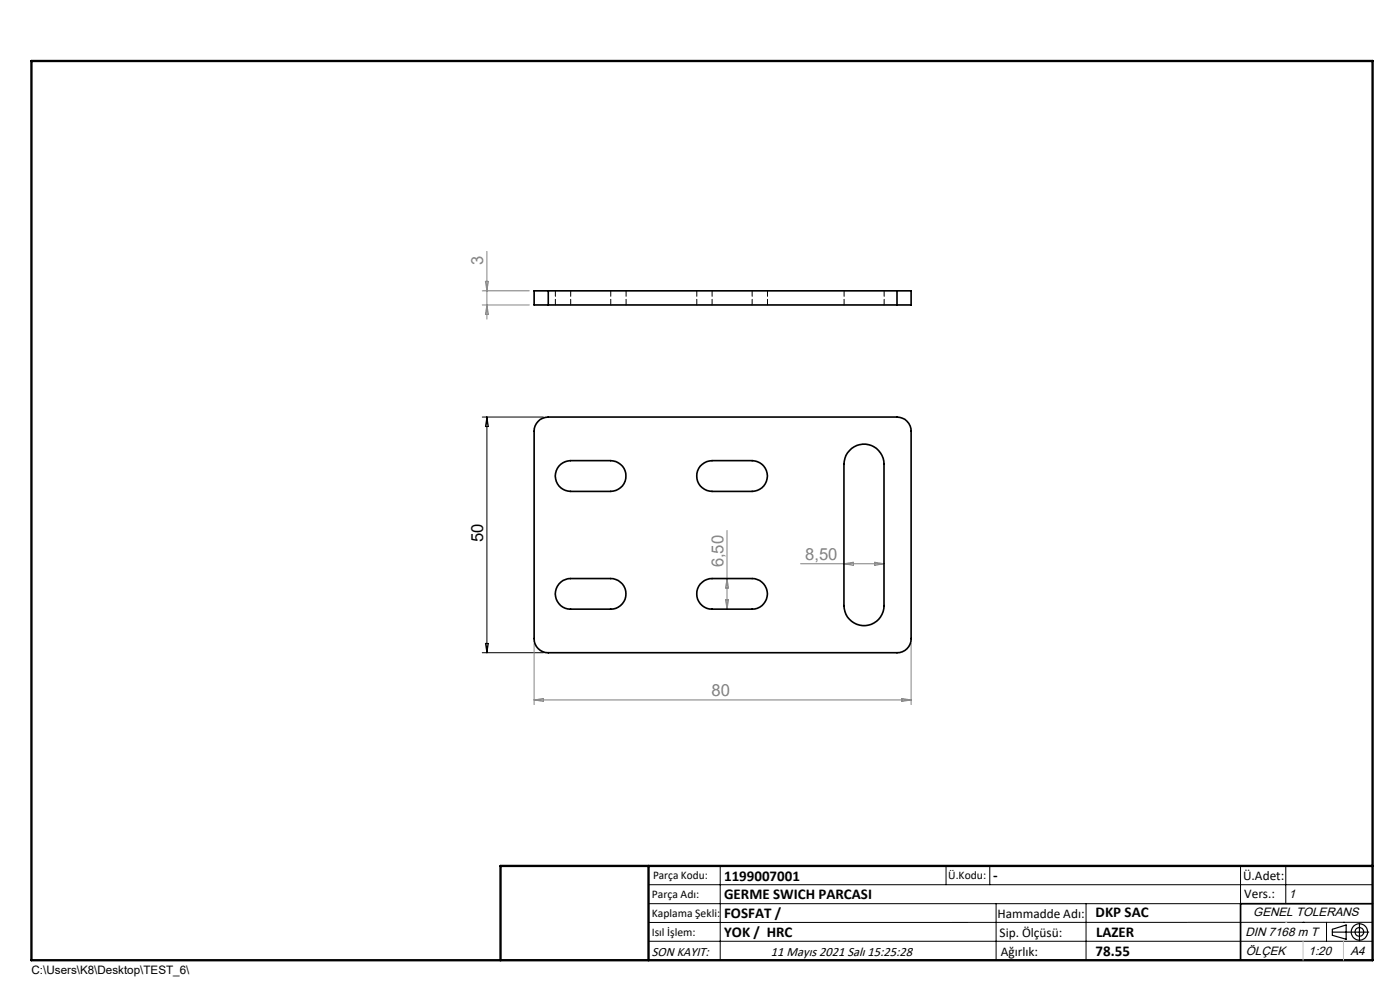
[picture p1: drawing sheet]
<svg xmlns="http://www.w3.org/2000/svg" width="297mm" height="210mm" viewBox="0 0 297 210" stroke-linecap="round" stroke-linejoin="round" font-family="sans-serif">
<g fill="none" stroke="#000" stroke-width=".25">
<path d="M282.6 197.7h7.8M282.6 197.1l3-.9v3l-3-.8zM288.4 195.8v3.8M106.2 203.7h185"/>
<circle cx="288.4" cy="197.7" r="1.74"/>
<circle cx="288.4" cy="197.7" r=".93"/>
</g>
<g fill="none" stroke="#000" stroke-width=".21">
<path d="M102.3 88.5h13M103.3 88.5v50M103.3 88.5l.3 2h-.6zM102.3 138.5h13M103 136.5h.6l-.3 2zM137.6 187.7h153.6M137.6 191.7h153.6M137.6 199.7h153.6M152.8 183.7v20M200.7 183.7v4M210 183.7v4M211.3 191.7v12"/>
<path d="M230.4 191.7v12M263.2 183.7v20M272.8 183.7v8M276.4 195.6h.1M281.4 195.6v4.1M285 195.6h.1M291.2 195.6l-153.6 .1"/>
</g>
<g fill="none" stroke="#000" stroke-width=".35">
<path d="M116.3 61.7h-3v3h3M116.3 61.7v3M116.3 64.7h74M116.3 61.7h74M190.3 61.7h3v3h-3M190.3 61.7v3M114.2 89.4a3.1 3.1 0 0 1 2.1-.9h74a3 3 0 0 1 3 3v44a2.95 2.95 0 0 1-3 3h-74a2.95 2.95 0 0 1-3-3v-44a2.87 2.87 0 0 1 .9-2.1zM118.6 98.9a3.4 3.4 0 0 1 2.4-1.2h8.5a3.3 3.3 0 0 1 3.3 3.3 3.3 3.3 0 0 1-3.3 3.2h-8.5a3.3 3.3 0 0 1-2.9-1.9 3.3 3.3 0 0 1 .5-3.4zM148.6 98.9a3.6 3.6 0 0 1 2.5-1.2h8.5a3.3 3.3 0 0 1 3.2 3.3 3.3 3.3 0 0 1-3.2 3.2h-8.5a3.3 3.3 0 0 1-3-1.8 3.3 3.3 0 0 1 .5-3.5zM180.2 95.6a4.2 4.2 0 0 1 4.7-1.1 4.2 4.2 0 0 1 2.6 4v30a4.3 4.3 0 0 1-4.2 4.2 4.3 4.3 0 0 1-4.3-4.2v-30a4.4 4.4 0 0 1 1.2-2.9zM119 123.5a3.4 3.4 0 0 1 2-.8h8.5a3.2 3.2 0 0 1 3.3 3.3 3.2 3.2 0 0 1-3.3 3.2h-8.5a3.2 3.2 0 0 1-3-2.1 3.2 3.2 0 0 1 1-3.6zM148.6 123.9a3.2 3.2 0 0 1 2.5-1.2h8.5a3.2 3.2 0 0 1 3.2 3.3 3.2 3.2 0 0 1-3.2 3.2h-8.5a3.2 3.2 0 0 1-3-1.9 3.2 3.2 0 0 1 .5-3.4z"/>
<path d="M291.2 191.7h-28v12"/>
</g>
<path d="M6.7 12.9h284.5v190.8h-284.5zM137.6 183.7v20M291.2 183.7h-185v20" fill="none" stroke="#000" stroke-width=".5"/>
<path d="M276.4 199.7v4M285 199.7v4" fill="none" stroke="#c0c0c0" stroke-width=".21"/>
<path d="M272.8 195.6h.1" fill="none" stroke="#c0c0c0" stroke-width=".25"/>
<g fill="none" stroke="#808080" stroke-width=".21">
<path d="M103 59.7h.6l-.3 2zM103.3 53.3v14.4M102.3 64.7h10M102.3 61.7h10M103.3 64.7l.3 2h-.6zM154.2 112.5v16.7M169.8 119.6h17.7M179 119.6l2-.3v.6zM185.6 119.3l1.9 .3-1.9 .3zM113.3 136.5v13M153.9 127.2h.7l-.4 2zM154.2 122.7l.4 2h-.7z"/>
<path d="M193.3 136.5v13M113.3 148.5h80M113.3 148.5l2-.3v.6zM191.3 148.2l2 .3-2 .3z"/>
</g>
<path d="M117.8 61.7v3M121.1 64.7v-3M129.6 61.7v3M132.8 64.7v-3M147.8 61.7v3M151.1 64.7v-3M159.6 61.7v3M162.8 64.7v-3M179.1 64.7v-3M187.6 64.7v-3" fill="none" stroke="#000" stroke-width=".21" stroke-dasharray="1.3 .6" stroke-dashoffset=".1"/>
<g font-size="3.5" fill="#808080">
<text x="102.5" y="56.2" transform="rotate(-90 102.5 56.2)">3</text>
<text x="170.8" y="118.8">8,50</text>
<text x="153.5" y="120.3" transform="rotate(-90 153.5 120.3)">6,50</text>
<text x="150.9" y="147.7">80</text>
</g>
<text font-size="3.5" x="102.5" y="115.1" transform="rotate(-90 102.5 115.1)">50</text>
<g font-size="3.2">
<text x="153.6" y="186.8">1199007001</text>
<text x="153.6" y="190.8">GERME SWICH PARCASI</text>
<text x="210.7" y="186.6">-</text>
<text x="153.6" y="194.8">FOSFAT /</text>
<text x="232.4" y="194.5">DKP SAC</text>
<text x="153.6" y="198.8">YOK / HRC</text>
<text x="232.4" y="202.8">78.55</text>
<text x="232.5" y="198.8">LAZER</text>
</g>
<g font-size="2.8">
<text x="263.7" y="186.7">Ü.Adet:</text>
<text x="263.9" y="190.5">Vers.:</text>
<text x="211.6" y="194.8">Hammadde Adı:</text>
<text x="138.3" y="202.8">SON KAYIT:</text>
<text x="163.6" y="202.8">11 Mayıs 2021 Salı 15:25:28</text>
<text x="212.1" y="198.7">Sip. Ölçüsü:</text>
<text x="212.3" y="202.7">Ağırlık:</text>
</g>
<g font-size="2.6">
<text x="273.4" y="190.4">1</text>
<text x="265.9" y="194.4">GENEL TOLERANS</text>
<text x="264.2" y="198.5">DIN 7168 m T</text>
<text x="264.3" y="202.6">ÖLÇEK</text>
<text x="277.6" y="202.6">1:20</text>
<text x="286.5" y="202.6">A4</text>
</g>
<g font-size="2.5">
<text x="138.3" y="190.5">Parça Adı:</text>
<text x="138.5" y="186.5">Parça Kodu:</text>
<text x="201.2" y="186.5">Ü.Kodu:</text>
<text x="138.3" y="194.5">Kaplama Şekli:</text>
<text x="138.3" y="198.6">Isıl İşlem:</text>
<text x="6.7" y="206.7">C:\Users\K8\Desktop\TEST_6\</text>
</g>
</svg>
